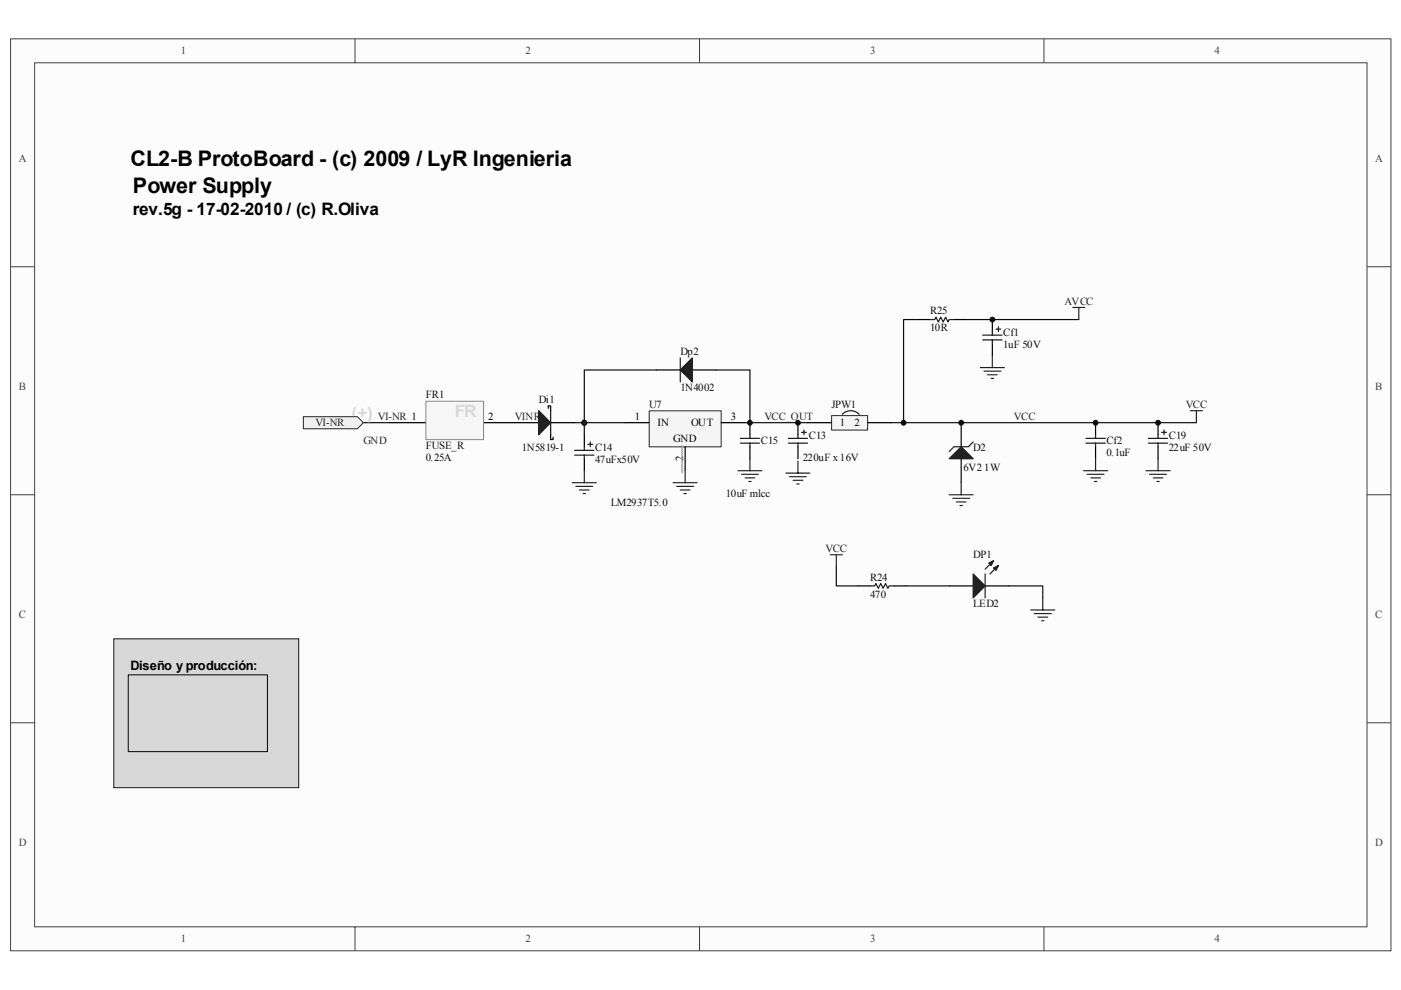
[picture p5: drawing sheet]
<svg xmlns="http://www.w3.org/2000/svg" width="297mm" height="210mm" viewBox="0 0 297 210" stroke-linecap="round" stroke-linejoin="round" font-family="sans-serif">
<path d="M2.3 8.3h292.6v193.3h-292.6z" fill="#fcfcfc"/>
<path d="M2.2 8.2h292.7v193.4h-292.7z" fill="none" stroke="#404040" stroke-width=".21"/>
<path d="M7.4 13.3h282.4v183.2h-282.4z" fill="#fcfcfc"/>
<g fill="none" stroke="#404040" stroke-width=".21">
<path d="M7.3 13.3h282.5v183.2h-282.5zM75.3 8.2v5.1M148.3 8.2v5.1M221.3 8.2v5.1M2.2 56.6h5.1M289.8 56.6h5.1M2.2 104.9h5.1M289.8 104.9h5.1M2.2 153.2h5.1M289.8 153.2h5.1M75.3 196.5v5.1M148.3 196.5v5.1"/>
<path d="M221.3 196.5v5.1"/>
</g>
<path d="M24.1 135.5h39.2v31.5h-39.2z" fill="#d8d8d8"/>
<path d="M24.1 135.4h39.2v31.6h-39.2z" fill="none" stroke="#131313" stroke-width=".21"/>
<path d="M77 89.6h5.7" fill="none" stroke="#0e0e0e" stroke-width=".25"/>
<path d="M82.7 89.6h9.1M99.9 89.6h9.2M232.3 89.6v2.6M232.3 94.7v2.6" fill="none" stroke="#000" stroke-width=".25"/>
<path d="M230.2 92.9h4.1M230.2 94h4.1M232.3 92.2v.7M232.3 94v.7" fill="none" stroke="#1c1c1c" stroke-width=".25"/>
<path d="M91.8 89.6l.3-.7 .5-.6v-.2h.2v-.3h.3v-.2h.2l.3-.3h.5v.3h.3v.2h.2v.3h.3v.2l.2 .3h.3l.7 1.8 .5 .5v.3h.3v.2h.3v.3h.5v.2h.2l.3-.2h.5v-.3h.2v-.2h.3l.5-1.3 .2-.3" fill="none" stroke="#4c4c4c" stroke-width=".25"/>
<path d="M90.3 85.1h12.2v8.1h-12.2z" fill="#f6f6f6"/>
<path d="M90.3 85.1h12.2v8.1h-12.2z" fill="none" stroke="#868686" stroke-width=".21"/>
<path d="M109.1 89.6h5.1M116.2 86.6v-.5h.6v1M116.8 92.2v1h.5v-.5M116.8 89.6h5M159 89.6v2.6M159 94.7v2.6M169.2 89.6v2.6M169.2 94.7v2.6" fill="none" stroke="#000" stroke-width=".25"/>
<path d="M114.2 87.1l2.6 2.5-2.6 2.6z" fill="#1c1c1c" stroke="#1c1c1c" stroke-width=".25"/>
<path d="M116.8 87.1v5.1M157 92.9h4M157 94h4M159 92.2v.7M159 94v.7M167.1 92.9h4.1M167.1 94h4.1M169.2 92.2v.7M169.2 94v.7M169.9 91.7h1.1M170.5 91.2v1" fill="none" stroke="#1c1c1c" stroke-width=".25"/>
<path d="M156.5 99.8h5M159 97.3v2.5M169.2 97.8v2.5M157.2 100.6h3.6M158 101.3h2M158.7 102.1h.6M166.6 100.3h5.1M167.4 101.1h3.6M168.2 101.8h2M168.9 102.6h.5" fill="none" stroke="#262626" stroke-width=".25"/>
<path d="M176.3 88.1h7.7v3.1h-7.7z" fill="#f5f5f5"/>
<path d="M176.3 88.1h7.7v3.1h-7.7z" fill="none" stroke="#262626" stroke-width=".21"/>
<path d="M210.4 67.8v2.5M210.4 72.8v2.6M171.2 89.6h5.1M183.9 89.6h5.1" fill="none" stroke="#000" stroke-width=".25"/>
<path d="M208.4 71.1h4M208.4 72.1h4M210.4 70.3v.8M210.4 72.1v.7M211.2 69.8h1M211.7 69.3v1M178.6 87.8a2.48 2.48 0 0 1 3.6 0" fill="none" stroke="#1c1c1c" stroke-width=".25"/>
<path d="M204.8 67.8h23.9M189 89.6h64.7" fill="none" stroke="#0e0e0e" stroke-width=".25"/>
<g fill="none" stroke="#262626" stroke-width=".25">
<path d="M207.9 77.9h5.1M208.6 78.7h3.6M209.4 79.5h2M210.4 75.4v2.5M227.5 65.2h2.5M228.7 65.2v2.6M210.1 80.2h.5M229.7 99.8h5.1M232.3 97.3v2.5M252.4 87.1h2.5M253.7 87.1v2.5M230.5 100.6h3.6"/>
<path d="M231.3 101.3h2M232 102.1h.5"/>
</g>
<path d="M27.2 143.1h29.5v16.3h-29.5z" fill="none" stroke="#000" stroke-width=".21"/>
<path d="M64.3 88.3h11.5l1.2 1.3-1.2 1.3h-11.5z" fill-rule="evenodd" fill="#f0f0f0" stroke="#262626" stroke-width=".21"/>
<path d="M194.6 67.8h2.6M202.3 67.8h2.5M123.9 92.2v2.5M123.9 97.3v2.5M203.8 89.6v5.1M203.8 97.3v5M181.9 124.2h2.5M189.5 124.2h2.6M201.2 124.2h5.1M208.9 124.2h5.1" fill="none" stroke="#000" stroke-width=".25"/>
<path d="M197.2 67.8h1l.2-.6 .5 1.1 .5-1.1 .6 1.1 .5-1.1 .5 1.1 .2-.5h1.1M121.8 95.5h4.1M121.8 96.5h4.1M123.9 94.7v.8M123.9 96.5v.8M124.6 94.2h1.1M125.2 93.7v1M206.3 93.7l-1 1h-3l-1.1 1M210.6 118.9l-1.7 1.8M211.7 119.9l-1.8 1.8M184.4 124.2h1.1l.2-.5 .5 1 .5-1 .5 1 .5-1 .6 1 .2-.5h1M208.9 121.7v5.1" fill="none" stroke="#1c1c1c" stroke-width=".25"/>
<path d="M177.3 120.2v4h4.6M192.1 124.2h9.1M214 124.2h7.1v2.6" fill="none" stroke="#0e0e0e" stroke-width=".25"/>
<g fill="#1c1c1c" stroke="#1c1c1c" stroke-width=".25">
<path d="M206.3 121.7l2.6 2.5-2.6 2.6z"/>
<path d="M210.6 120.4l1.1-.5-.5 1z"/>
<path d="M209.6 119.4l1-.5-.5 1z"/>
<path d="M201.2 97.3l2.6-2.6 2.5 2.6z"/>
</g>
<g fill="none" stroke="#262626" stroke-width=".25">
<path d="M123.9 99.8v2.5M121.3 102.3h5.1M122.1 103.1h3.6M122.8 103.9h2.1M123.6 104.6h.5M176 117.6h2.6M177.3 117.6v2.6M201.2 104.9h5.1M202 105.7h3.6M202.8 106.4h2M203.5 107.2h.5M203.8 102.3v2.6"/>
<path d="M218.5 129.3h5.1M219.3 130.1h3.6M220.1 130.9h2M220.8 131.6h.5M221.1 126.8v2.5"/>
</g>
<path d="M137.7 87.1h15.2v7.6h-15.2z" fill="#f5f5f5"/>
<path d="M137.6 87.1h15.3v7.6h-15.3z" fill="none" stroke="#262626" stroke-width=".21"/>
<path d="M139.1 78.4h5.1M146.8 78.4h5.1M132.5 89.6h5.1M145.3 94.7v5.1M152.9 89.6h5.1M245.5 89.6v2.6M245.5 94.7v2.6" fill="none" stroke="#000" stroke-width=".25"/>
<path d="M144.5 94.5l.2 .2-.2 .3 .2 .2-.2 .3 .2 .2-.2 .3 .2 .2-.2 .3 .2 .3-.2 .2 .2 .3-.2 .2 .2 .3-.2 .2 .2 .3-.2 .2 .2 .3-.2 .2 .2 .3-.2 .2 .2 .3-.2 .3 .2 .2" fill="none" stroke="#9f9f9f" stroke-width=".21"/>
<g fill="none" stroke="#0e0e0e" stroke-width=".25">
<path d="M139.1 78.4h-15.2v13.8M151.9 78.4h7.1v11.2M194.6 67.8h-3v21.8M121.8 89.6h10.7M158 89.6h13.2"/>
<circle cx="123.9" cy="89.6" r=".52"/>
</g>
<path d="M145.3 99.8v2.5M243 99.8h5.1M245.5 97.3v2.5M142.7 102.3h5.1M143.5 103.1h3.5M144.2 103.9h2.1M145 104.6h.5M243.7 100.6h3.6M244.5 101.3h2M245.3 102.1h.5" fill="none" stroke="#262626" stroke-width=".25"/>
<path d="M144.2 78.4l2.6-2.5v5.1z" fill="#1c1c1c" stroke="#1c1c1c" stroke-width=".25"/>
<path d="M144.2 75.9v5.1M243.5 92.9h4.1M243.5 94h4.1M245.5 92.2v.7M245.5 94v.7M246.3 91.7h1M246.8 91.2v1" fill="none" stroke="#1c1c1c" stroke-width=".25"/>
<circle cx="123.9" cy="89.6" r=".52" fill="#262626" stroke="#262626" stroke-width=".21"/>
<g fill="#0e0e0e" stroke="#0e0e0e" stroke-width=".21">
<circle cx="159" cy="89.6" r=".52"/>
<circle cx="169.2" cy="89.6" r=".52"/>
<circle cx="191.6" cy="89.6" r=".52"/>
<circle cx="203.8" cy="89.6" r=".51"/>
<circle cx="210.4" cy="67.8" r=".52"/>
<circle cx="232.3" cy="89.6" r=".51"/>
<circle cx="245.5" cy="89.6" r=".52"/>
</g>
<g font-size="4.6">
<text x="27.7" y="35.2">CL2-B ProtoBoard - (c) 2009 / LyR Ingenieria</text>
<text x="28.2" y="40.9">Power Supply</text>
</g>
<text font-size="3.6" x="28.2" y="45.6">rev.5g - 17-02-2010 / (c) R.Oliva</text>
<text font-size="3.6" fill="#d8d8d8" x="74.5" y="88.8">(+)</text>
<text font-size="2.7" x="27.7" y="142">Diseño y producción:</text>
<g font-size="2.3" fill="#404040">
<text x="38.4" y="11.5">1</text>
<text x="111.4" y="11.5">2</text>
<text x="184.5" y="11.5">3</text>
<text x="257.5" y="11.5">4</text>
<text x="4" y="34.4">A</text>
<text x="291.6" y="34.4">A</text>
<text x="4" y="82.7">B</text>
<text x="291.6" y="82.7">B</text>
<text x="4" y="131">C</text>
<text x="291.6" y="131">C</text>
<text x="4" y="179.4">D</text>
<text x="291.6" y="179.4">D</text>
<text x="38.4" y="199.7">1</text>
<text x="111.4" y="199.7">2</text>
<text x="184.5" y="199.7">3</text>
<text x="257.5" y="199.7">4</text>
</g>
<g font-size="2.3" fill="#262626">
<text x="225.7" y="64.6">AVCC</text>
<text x="80.1" y="89.1">VI-NR 1</text>
<text x="109.1" y="89.1">VINR</text>
<text x="162.1" y="89.1">VCC_OUT</text>
<text x="215" y="89.1">VCC</text>
<text x="251.4" y="86.5">VCC</text>
<text x="66.9" y="90.3">VI-NR</text>
<text x="77.1" y="94.1">GND</text>
<text x="175" y="117.1">VCC</text>
</g>
<g font-size="2.3" fill="#0e0e0e">
<text x="197.2" y="70.2">10R</text>
<text x="197.2" y="66.7">R25</text>
<text x="212.7" y="71.2">Cf1</text>
<text x="144.2" y="75.3">Dp2</text>
<text x="212.7" y="73.8">1uF 50V</text>
<text x="144.2" y="83">1N4002</text>
<text x="90.3" y="84.5">FR1</text>
<text x="114.2" y="85.5">Di1</text>
<text x="137.6" y="86.5">U7</text>
<text x="176.3" y="86.5">JPW1</text>
<text x="90.3" y="95.2">FUSE_R</text>
<text x="110.7" y="95.7">1N5819-1</text>
<text x="126.2" y="95.7">C14</text>
<text x="161.3" y="94.1">C15</text>
<text x="171.5" y="93.1">C13</text>
<text x="206.4" y="95.7">D2</text>
<text x="234.6" y="94.1">Cf2</text>
<text x="247.8" y="95.7">22uF 50V</text>
<text x="247.8" y="93.1">C19</text>
<text x="90.3" y="97.7">0.25A</text>
<text x="126.2" y="98.2">47uFx50V</text>
<text x="170.2" y="97.7">220uF x 16V</text>
<text x="204.3" y="99.8">6V2 1W</text>
<text x="234.6" y="96.7">0.1uF</text>
<text x="129.5" y="107.4">LM2937T5.0</text>
<text x="153.9" y="105.3">10uF mlcc</text>
<text x="206.4" y="118.3">DP1</text>
<text x="184.5" y="123.2">R24</text>
<text x="184.5" y="126.7">470</text>
<text x="206.4" y="128.8">LED2</text>
</g>
<g font-size="2.3">
<text x="103.5" y="89.1">2</text>
<text x="134.6" y="89.1">1</text>
<text x="154.9" y="89.1">3</text>
<text x="139.4" y="90.3">IN</text>
<text x="142.7" y="93.6">GND</text>
<text x="146.5" y="90.3">OUT</text>
<text x="178.1" y="90.3">1</text>
<text x="181.1" y="90.3">2</text>
<text x="144.8" y="97.8" transform="rotate(-90 144.8 97.8)">2</text>
</g>
</svg>
